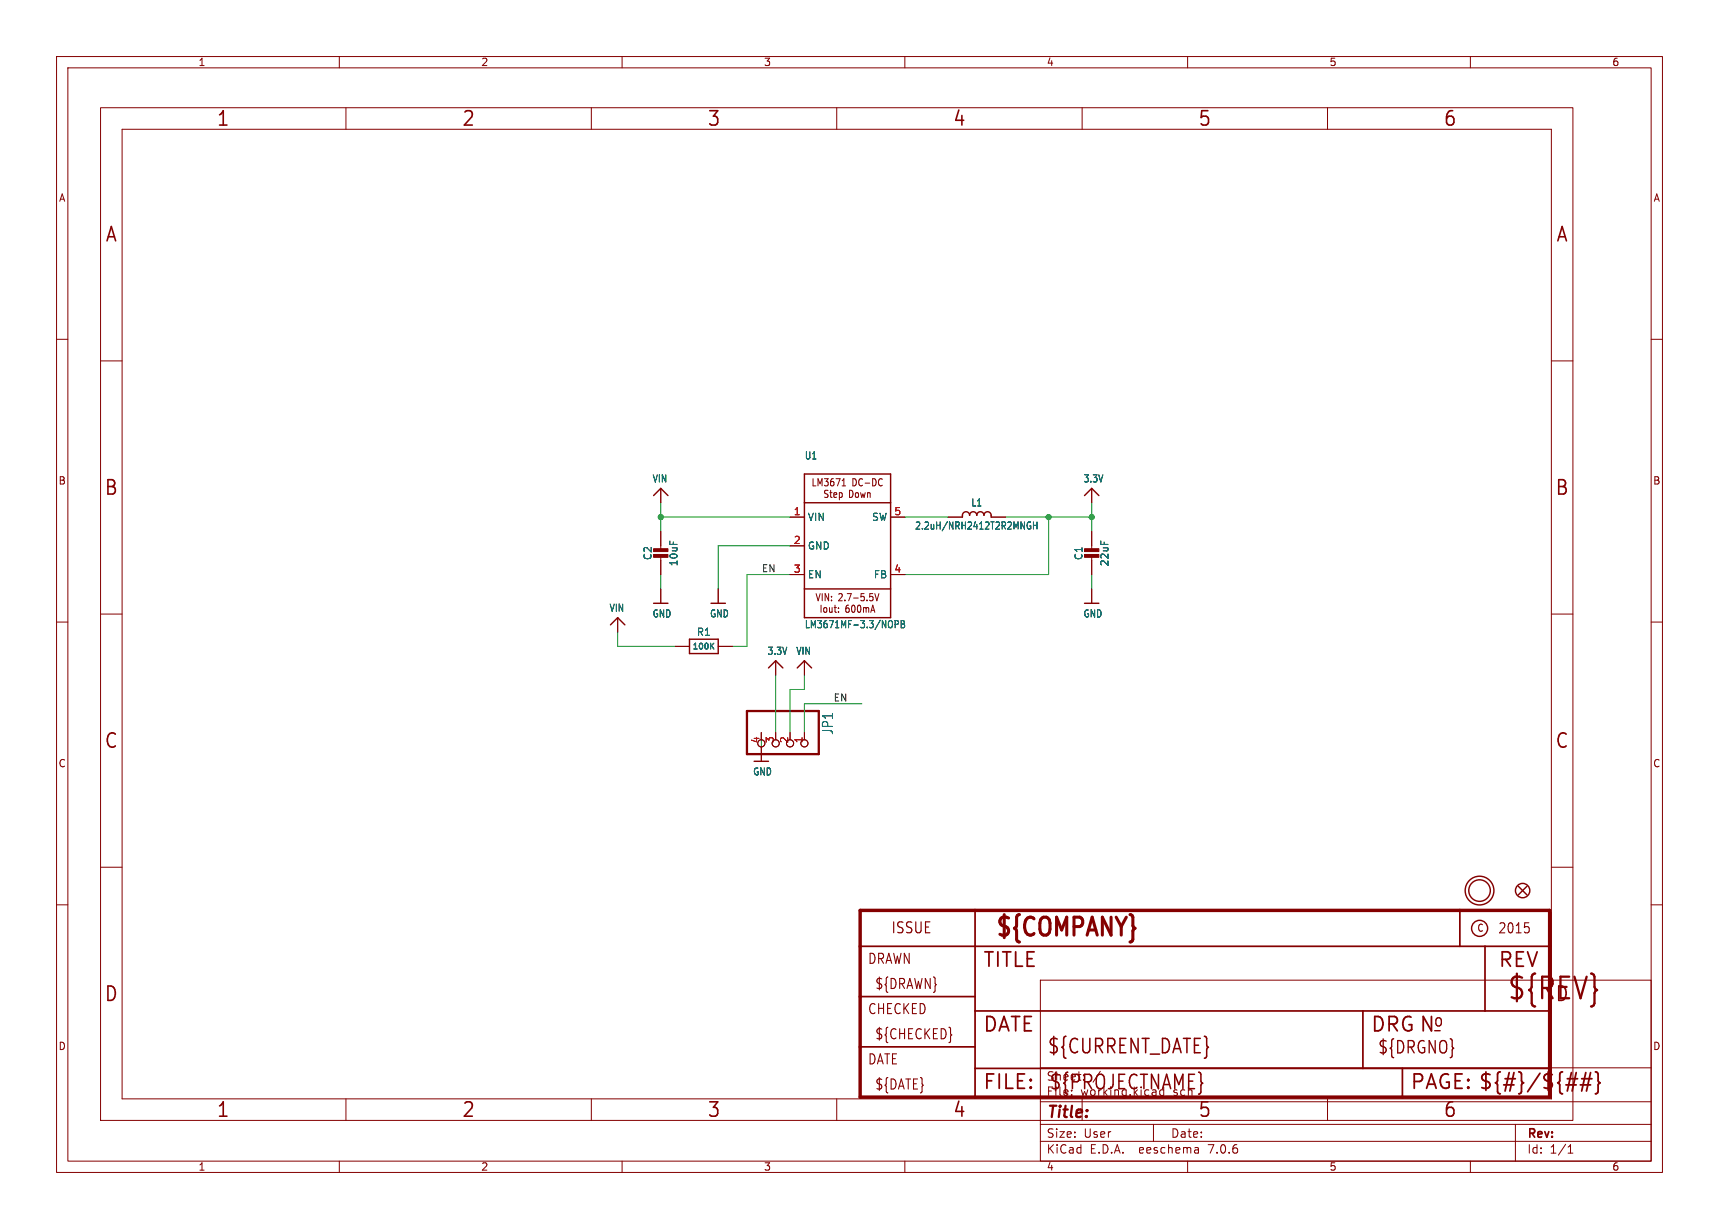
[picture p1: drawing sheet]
<svg xmlns="http://www.w3.org/2000/svg" width="304mm" height="217mm" viewBox="0 0 304 217" stroke-linecap="round" stroke-linejoin="round" font-family="sans-serif">
<g fill="none" stroke="#840000" stroke-width=".18">
<path d="M10 10h284v197.3h-284zM12 12h280v193.3h-280zM17.8 19h260.3v179.1h-260.3zM60 10v2M61.2 19v3.9M104.6 19v3.9M110 10v2M148 19v3.9M160 10v2M191.3 19v3.9M210 10v2M234.7 19v3.9"/>
<path d="M260 10v2M21.6 22.9h252.7v171.4h-252.7zM10 60h2M292 60h2M17.8 63.8h3.8M274.3 63.8h3.8M116.8 86.4v2.5M116.8 94v3.3M116.8 98.3v3.3M139.7 91.4h2.5M139.7 96.5h2.5M143.8 84.6v1.3h.5"/>
<path d="M144.6 85.9v-1.3l.4 1 .4-1v1.3M145.8 84.6h.6l-.3 .5 .3 .2v.5l-.2 .1-.4-.1M146.4 86.8l-.4-.1-.2 .2 .1 .3 .5 .3v.3l-.2 .2-.4-.1M146.7 87.1h.4M146.9 86.7v1.1l.2 .2M147.4 84.6l-.3 .1-.2 .2v.8l.2 .2 .3-.1v-.6l-.3-.1-.2 .3M147.4 87.5l.6-.1-.1-.2-.3-.1-.2 .2 .1 .6h.4M147.8 84.6h.7l-.4 1.3M148.4 87.2l.3-.1 .2 .3-.1 .5h-.4M148.4 87.1v1.3M148.9 85.9h.6M148.9 85l.3-.4v1.3"/>
<path d="M150.2 86.7a.67 .67 0 0 1 .7 .4 .67 .67 0 0 1-.3 .8l-.4 .1zM150.8 84.6a.67 .67 0 0 1 .7 .5 .67 .67 0 0 1-.3 .8h-.4zM151.4 87.2l.2-.1 .2 .3v.3l-.2 .3-.2-.1-.2-.2zM152.2 87.1l.2 .9 .2-.6 .2 .6 .2-.9M152.5 84.8v-.1a.62 .62 0 0 0-.7 .5 .62 .62 0 0 0 .4 .7l.3-.1M153 85.4h.8M153.4 87.2l.2-.1 .2 .1 .1 .8M153.4 87.1v.9M154.3 84.6a.67 .67 0 0 1 .6 .5 .67 .67 0 0 1-.2 .8h-.4zM156 84.8v-.1a.62 .62 0 0 0-.7 .5 .62 .62 0 0 0 .4 .7l.3-.1M157.5 91.4h2.5M167.6 91.4h2.6"/>
<path d="M175.3 91.4h2.5M193 86.4v2.5M193 94v3.3M193 98.3v3.3M10 110h2M17.8 108.6h3.8M109.2 109.2v2.6M116.8 104.1v2.6M119.4 114.3h2.5M127 114.3h2.5M127 104.1v2.6M137.2 116.8v2.6"/>
<path d="M139.7 101.6h2.5M142.2 116.8v2.6M144.3 105l.4 1.2 .3-1.2M145.2 107v1.3M145.4 105v1.2M145.7 107.5l.3-.1 .2 .3v.3l-.2 .3-.3-.1-.1-.2zM146.5 105v1.2l-.6-1.2v1.2M146.7 107.4v.8l.3 .1 .1-.1M147 106.1v.1M147 105.5v.1M147.1 107.4v.9M147.5 107.4h.4"/>
<path d="M147.6 107v1.1l.3 .2M148.3 107.5v.1M148.3 108.2v.1M148.3 105.1l.4-.1 .2 .3-.6 .9h.6M149.4 106.1v.1M149.8 105h.7l-.4 1.2M150.1 107l-.3 .1-.2 .2v.7l.2 .3 .3-.1v-.6l-.3-.1-.2 .2M150.7 107.1l.1-.1a.72 .72 0 0 1 0 1.3 .94 .94 0 0 1-.1-1.2zM150.9 105.8h.9M151.8 107.1l.1-.1a.72 .72 0 0 1 0 1.3 .94 .94 0 0 1-.1-1.2zM152.7 107.6l.3-.2 .1 .2M152.7 107.4v.9"/>
<path d="M152.8 105h-.5l-.1 .6 .2-.1h.3l.1 .6-.2 .1-.4-.1M153.1 107.6l.2-.2 .3 .1v.8M153.1 107.6v.7M153.3 106.1v.1M154 108.3l.3-1.3 .4 1.3M154.1 107.9h.5M154.3 105h-.5v.6l.1-.1h.4v.6l-.1 .1-.4-.1M154.7 105l.4 1.2 .3-1.2M157.5 101.6h2.5M193 104.1v2.6M274.3 108.6h3.8M292 110h2"/>
<path d="M134.6 129.5v1.3M134.6 132.1v2.5M137.2 129.5v1.3M139.7 129.5v1.3M142.2 129.5v1.3M10 160h2M17.8 153.4h3.8M274.3 153.4h3.8M292 160h2M184 173.3h108v32h-108zM61.2 194.3v3.8M104.6 194.3v3.8"/>
<path d="M148 194.3v3.8M184 198.8h108M184 194.8h108M184 188.8h108M191.3 194.3v3.8M204 198.8v3M234.7 194.3v3.8M268 198.8v6.5M60 205.3v2M110 205.3v2M160 205.3v2M184 201.8h108"/>
<path d="M210 205.3v2M211.8 203l.1 .9M211.9 203.8l-.1 .1M211.9 203.3h-.1M260 205.3v2M277.3 203.9h.8M277.3 202.8l.4-.4v1.5"/>
<circle cx="134.6" cy="131.4" r=".63"/>
<circle cx="137.2" cy="131.4" r=".63"/>
<circle cx="139.7" cy="131.4" r=".63"/>
<circle cx="142.2" cy="131.4" r=".63"/>
</g>
<g fill="#840000" stroke="#840000" stroke-width=".18">
<path d="M191.8 98h2.5v.6h-2.5z"/>
<path d="M191.8 97h2.5v.5h-2.5z"/>
<path d="M115.6 98h2.5v.6h-2.5z"/>
<path d="M115.6 97h2.5v.5h-2.5z"/>
</g>
<g fill="none" stroke="#840000" stroke-width=".25">
<path d="M115.6 87.6l1.2-1.2 1.3 1.2M142.2 83.8h15.3v25.4h-15.3zM142.2 88.9h15.3M170.2 91.4v-.3a.64 .64 0 0 1 .6-.6 .64 .64 0 0 1 .6 .6 .64 .64 0 0 1 .7-.6 .64 .64 0 0 1 .6 .6 .64 .64 0 0 1 .7-.6 .64 .64 0 0 1 .6 .6 .64 .64 0 0 1 .6-.6 .64 .64 0 0 1 .7 .6v.3M191.8 87.6l1.2-1.2 1.3 1.2M107.9 110.5l1.3-1.3 1.3 1.3M115.6 106.7h2.5M121.9 113h5.1v2.6h-5.1zM125.7 106.7h2.6M135.9 118.1l1.3-1.3 1.2 1.3M141 118.1l1.2-1.3 1.3 1.3M142.2 104.1h15.3"/>
<path d="M191.8 106.7h2.5M133.3 134.6h2.6M268.5 156.7l1.5 1.5M270 156.7l-1.5 1.5"/>
<circle cx="261.6" cy="157.5" r="2.54"/>
<circle cx="261.6" cy="157.5" r="1.9"/>
<circle cx="269.2" cy="157.5" r="1.27"/>
<circle cx="261.6" cy="164.2" r="1.42"/>
</g>
<path d="M125.8 114.2l.4 .6M126.2 113.7l-.6 .6" fill="none" stroke="#006464" stroke-width=".2"/>
<path d="M152.1 161h121.9v33h-121.9z" fill="none" stroke="#840000" stroke-width=".61"/>
<path d="M152.1 176.2h20.3M152.1 167.3h121.9M172.4 161v33M172.4 178.8h101.6M241 178.8v10.1M258.1 161v6.3M262.6 167.3v11.5M152.1 185.1h20.3M172.4 188.9h101.6M248 188.9v5.1" fill="none" stroke="#840000" stroke-width=".3"/>
<path d="M276.9 191.8h1.8M277.1 190.8h1.9M278.7 189.7l-.7 3.2M279.4 191.8h1.9M279.7 190.8h1.8M280.4 189.7l-.7 3.2M281.3 189.7l-.8 3.2M282.1 189.5l.4 .2 .1 .2v1.2l.3 .4-.3 .3v1.2l-.1 .3-.4 .1" fill="none" stroke="#840000" stroke-width=".32"/>
<path d="M269.6 163.2h.7M270.3 163.9a.72 .72 0 0 1 0 .9v.1M168.2 182.9l.1 .1-.1 .1" fill="none" stroke="#840000" stroke-width=".19"/>
<path d="M182.2 92.4a.62 .62 0 0 0-.6 .4 .62 .62 0 0 0 .4 .8l.3-.2v-.4h-.2M182.7 92.3v1.3M182.7 92.9h.7M183.4 92.3v1.3M157.6 109.7l.2 .5v.6l-.2 .2M158.3 110.4l.5-.1 .1-.1-.1-.4-.5-.1v1.3M159.3 109.7h.4l.2 .3-.2 .3 .2 .2 .1 .3-.2 .2h-.5zM159.3 110.3h.4" fill="none" stroke="#006464" stroke-width=".18"/>
<path d="M132.1 125.7h12.7v7.6h-12.7z" fill="none" stroke="#840000" stroke-width=".41"/>
<g fill="none" stroke="#009600" stroke-width=".18">
<path d="M116.8 91.4h22.9M116.8 88.9v5.1M139.7 96.5h-12.7v7.6M160 91.4h7.6M177.8 91.4h15.2M185.4 91.4v10.2h-25.4M193 88.9v5.1M109.2 111.8v2.5h10.2M116.8 101.6v2.5M137.2 119.4v10.1M139.7 101.6h-7.6v12.7h-2.6M142.2 119.4v2.5h-2.5v7.6"/>
<path d="M193 101.6v2.5M134.6 129.5v2.6M152.4 124.5h-10.2v5"/>
</g>
<g fill="#009600" stroke="#009600" stroke-width=".18">
<circle cx="185.4" cy="91.4" r=".46"/>
<circle cx="193" cy="91.4" r=".46"/>
<circle cx="116.8" cy="91.4" r=".46"/>
</g>
<text font-size="5.3" fill="#840000" x="266.4" y="177.3">${REV}</text>
<text font-size="4.4" fill="#840000" x="175.7" y="166.3">${COMPANY}</text>
<g font-size="3.5" fill="#840000">
<text x="38.2" y="22.7">1</text>
<text x="81.6" y="22.7">2</text>
<text x="125" y="22.7">3</text>
<text x="168.4" y="22.7">4</text>
<text x="211.8" y="22.7">5</text>
<text x="255.1" y="22.7">6</text>
<text x="18.5" y="43.1">A</text>
<text x="275" y="43.1">A</text>
<text x="18.3" y="87.9">B</text>
<text x="274.9" y="87.9">B</text>
<text x="18.3" y="132.7">C</text>
<text x="274.9" y="132.7">C</text>
<text x="173.7" y="171.4">TITLE</text>
<text x="264.8" y="171.4">REV</text>
<text x="18.3" y="177.4">D</text>
<text x="274.9" y="177.4">D</text>
<text x="173.7" y="182.9">DATE</text>
<text x="242.3" y="182.9">DRG N</text>
<text x="185.1" y="186.7">${CURRENT_DATE}</text>
<text x="38.2" y="197.9">1</text>
<text x="81.6" y="197.9">2</text>
<text x="125" y="197.9">3</text>
<text x="168.4" y="197.9">4</text>
<text x="173.7" y="193">FILE:</text>
<text x="185.4" y="193">${PROJECTNAME}</text>
<text x="211.8" y="197.9">5</text>
<text x="249.3" y="193">PAGE: ${#}/${##}</text>
<text x="255.1" y="197.9">6</text>
</g>
<g font-size="3" fill="#840000">
<text x="253.4" y="181.9">o</text>
<text x="243.5" y="186.6">${DRGNO}</text>
</g>
<text font-size="2.8" fill="#840000" x="185" y="198.2">Title:</text>
<text font-size="2.7" fill="#840000" x="157.5" y="165.3">ISSUE</text>
<text font-size="2.5" fill="#006464" x="147.5" y="130" transform="rotate(-90 147.5 130)">JP1</text>
<g font-size="2.5" fill="#840000">
<text x="264.8" y="165.3">2015</text>
<text x="153.4" y="170.7">DRAWN</text>
<text x="153.4" y="179.6">CHECKED</text>
<text x="154.6" y="175.2">${DRAWN}</text>
<text x="154.6" y="184">${CHECKED}</text>
<text x="153.4" y="188.5">DATE</text>
<text x="154.6" y="192.9">${DATE}</text>
</g>
<g font-size="2.1" fill="#840000">
<text x="185" y="191.3">Sheet:</text>
<text x="193.2" y="191.3">/</text>
<text x="185" y="194">File:</text>
<text x="191" y="194">working.kicad_sch</text>
<text x="185" y="201.4">Size:</text>
<text x="191.6" y="201.4">User</text>
<text x="207" y="201.4">Date:</text>
<text x="270" y="201.6">Rev:</text>
<text x="185" y="204.2">KiCad</text>
<text x="192.7" y="204.2">E.D.A.</text>
<text x="201.6" y="204.2">eeschema</text>
<text x="213.9" y="204.2">7.0.6</text>
<text x="270" y="204.2">Id:</text>
<text x="274" y="204.2">1/1</text>
</g>
<g font-size="1.8" fill="#840000">
<text x="35" y="11.9">1</text>
<text x="85" y="11.9">2</text>
<text x="135" y="11.9">3</text>
<text x="185" y="11.9">4</text>
<text x="235" y="11.9">5</text>
<text x="285" y="11.9">6</text>
<text x="10.3" y="35.9">A</text>
<text x="292.3" y="35.9">A</text>
<text x="10.3" y="85.9">B</text>
<text x="292.2" y="85.9">B</text>
<text x="10.3" y="135.9">C</text>
<text x="292.2" y="135.9">C</text>
<text x="261.1" y="165">C</text>
<text x="10.3" y="185.9">D</text>
<text x="292.2" y="185.9">D</text>
<text x="35" y="207.2">1</text>
<text x="85" y="207.2">2</text>
<text x="135" y="207.2">3</text>
<text x="185" y="207.2">4</text>
<text x="235" y="207.2">5</text>
<text x="285" y="207.2">6</text>
</g>
<g font-size="1.8" fill="#006464">
<text x="142.2" y="81.4">U1</text>
<text x="115.3" y="85.5">VIN</text>
<text x="171.6" y="89.8">L1</text>
<text x="191.5" y="85.5">3.3V</text>
<text x="142.7" y="92.3">VIN</text>
<text x="154.1" y="92.3">SW</text>
<text x="161.7" y="93.8">2.2uH/NRH2412T2R2MNGH</text>
<text x="115.4" y="99.2" transform="rotate(-90 115.4 99.2)">C2</text>
<text x="120" y="100.2" transform="rotate(-90 120 100.2)">10uF</text>
<text x="142.7" y="97.4">GND</text>
<text x="191.6" y="99.2" transform="rotate(-90 191.6 99.2)">C1</text>
<text x="196.2" y="100.2" transform="rotate(-90 196.2 100.2)">22uF</text>
<text x="142.7" y="102.5">EN</text>
<text x="154.4" y="102.5">FB</text>
<text x="107.7" y="108.4">VIN</text>
<text x="115.3" y="109.4">GND</text>
<text x="123.1" y="112.6">R1</text>
<text x="125.4" y="109.4">GND</text>
<text x="142.2" y="111.3">LM3671MF-3.3/NOPB</text>
<text x="191.5" y="109.4">GND</text>
<text x="135.6" y="116">3.3V</text>
<text x="140.7" y="116">VIN</text>
<text x="133.1" y="137.3">GND</text>
</g>
<g font-size="1.8" fill="#a90000">
<text x="140.3" y="91.2">1</text>
<text x="158" y="91.2">5</text>
<text x="140.3" y="96.3">2</text>
<text x="140.3" y="101.3">3</text>
<text x="158" y="101.3">4</text>
<text x="134.4" y="131.5" transform="rotate(-90 134.4 131.5)">4</text>
<text x="136.9" y="131.5" transform="rotate(-90 136.9 131.5)">3</text>
<text x="139.4" y="131.5" transform="rotate(-90 139.4 131.5)">2</text>
<text x="142" y="131.5" transform="rotate(-90 142 131.5)">1</text>
</g>
<g font-size="1.7" fill="#0f0f0f">
<text x="134.6" y="101.3">EN</text>
<text x="147.3" y="124.1">EN</text>
</g>
<text font-size="1.4" fill="#006464" x="122.3" y="115.1">100K</text>
</svg>
